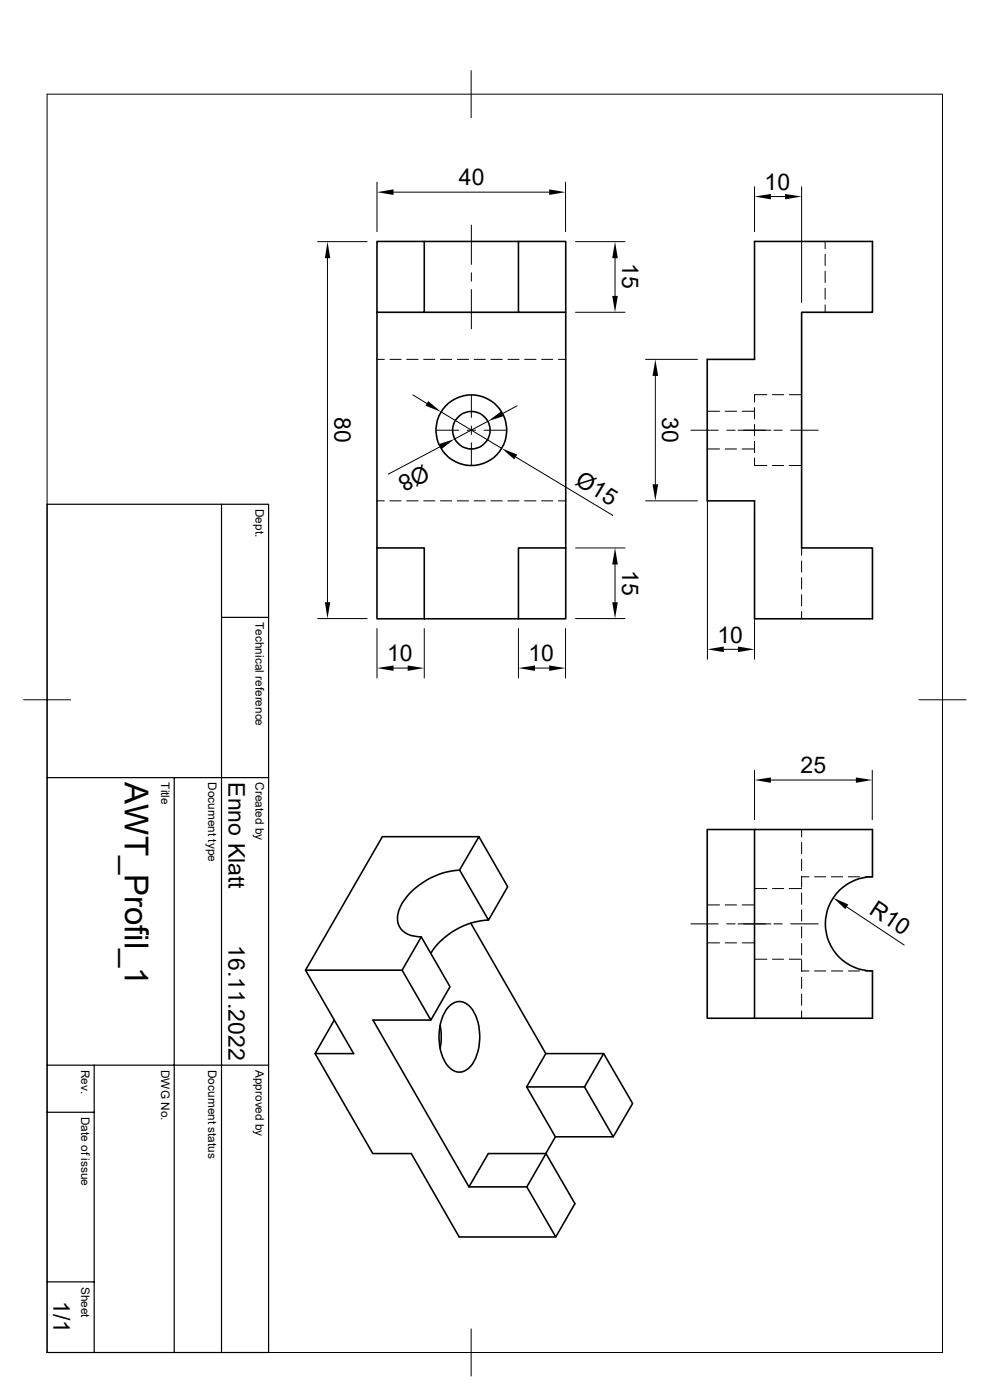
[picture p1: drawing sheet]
<svg xmlns="http://www.w3.org/2000/svg" width="210mm" height="297mm" viewBox="0 0 210 297" stroke-linecap="round" stroke-linejoin="round" font-family="sans-serif">
<g fill="none" stroke="#000" stroke-width=".21">
<path d="M10 20h189.9v266.9h-189.9zM99.9 15v10M80 38.7v10.4M120 38.7v10.4M160.1 39.6v9.5M170.1 39.6v24.6M67.4 51.3h10.5M69.5 54.8v73M83.5 40.8h33M100 47.8v8.3M100 57.9v1.7M122.1 51.3h10.5"/>
<path d="M130.5 54.8v8M163.5 41.7h3M175 51.2v1.6M175 54v2.3M175 57.5v2.4M80 76.2h1.5M82.7 76.2h2.4M86.3 76.2h2.4M89.9 76.2h2.3M93.4 76.2h2.4M97 76.2h2.4M100 61.4v8.4"/>
<path d="M100.6 76.2h2.4M104.1 76.2h2.5M107.7 76.2h2.4M111.3 76.2h2.4M114.9 76.2h2.4M118.4 76.2h1.6M122.1 66.3h10.5M136.9 76.2h11.1M139 79.8v22.9M150.1 78.4v61.5M175 61.1v2.4M175 64.7v1.6"/>
<path d="M87.6 83.8l3 1.8M92.5 91.3h4.8M93.3 94.8l-10.9 5.8M93.6 87.4l12.8 7.7M99.1 91.3h1.8M100 83.8v4.8M100 90.4v1.8M100 93.9v4.9M102.7 91.3h4.8M103.5 89.4l-7.1 3.7M109.4 96.9l20.6 12.4M109.7 86.1l-3.1 1.7"/>
<path d="M146.6 91.3h5.8M150 87.2h2.7M150 95.2h2.7M153.8 87.2h2.5M153.8 95.2h2.5M154.2 91.3h1.8M156.5 91.3h7M157.4 87.2h2.7M157.4 95.2h2.7M160.1 97.2v1.6h2.6M160.1 93.6v2.4M160.1 90v2.5"/>
<path d="M160.1 86.5v2.4M162.7 83.7h-2.6v1.6M163.9 98.8h2.3M163.9 83.7h2.3M164.2 91.3h1.7M167.4 98.8h2.7M167.4 83.7h2.7M167.7 91.3h5.9M80 106.3h1.5M82.7 106.3h2.4M86.3 106.3h2.4M89.9 106.3h2.3"/>
<path d="M93.4 106.3h2.4M97 106.3h2.4M100.6 106.3h2.4M104.1 106.3h2.5M107.7 106.3h2.4M111.3 106.3h2.4M114.9 106.3h2.4M118.4 106.3h1.6M122.1 116.2h10.5M130.5 119.8v8M136.9 106.3h11.1M160.1 108.4v31.5"/>
<path d="M170.1 116.2v1.6M170.1 119v2.4M67.4 131.2h10.5M80 133.3v10.5M90 133.3v10.5M110 133.3v10.5M120 133.3v10.5M122.1 131.2h10.5M153.5 137.8h3M170.1 122.6v2.4M170.1 126.2v2.3M170.1 129.7v1.6"/>
<path d="M5 148.5h10M83.5 141.7h3M113.5 141.7h3M194.9 148.5h10M160.1 163.4v10.5M163.5 165.5h18.1M170.1 176v1.5M170.1 178.7v2.4M185 163.4v10.5M146.6 196h5.8M150 192h2.7M153.8 192h2.5"/>
<path d="M154.2 196h1.8M156.5 196h7M157.4 192h2.7M160.1 188.5h2.6M163.9 188.5h2.3M164.2 196h1.7M167.4 188.5h2.7M167.7 196h5.9M170.1 182.3v2.4M170.1 185.9v2.4M170.1 189.4v2.5M170.1 193v2.4"/>
<path d="M170.1 196.6v2.4M170.1 186h1.5M172.8 186h2.4M176.4 186h2.4M179.6 192.4l12.2 8.1M180 186h2.3M183.5 186h1.6M150 200h2.7M153.8 200h2.5M157.4 200h2.7M160.1 203.5h2.6M163.9 203.5h2.3"/>
<path d="M167.4 203.5h2.7M170.1 200.2v2.4M170.1 203.8v2.3M170.1 207.3v2.4M170.1 210.9v2.4M170.1 214.5v1.5M170.1 206h1.5M172.8 206h2.4M176.4 206h2.4M180 206h2.3M183.5 206h1.6M99.9 281.9v10"/>
</g>
<g fill="none" stroke="#000" stroke-width=".34">
<path d="M80 51.2h10v15.1h-10zM90 51.2h20M110 51.2h10v15.1h-10zM160.1 51.2h25v15.1h-15v49.9h15v15.1h-25v-25h-10.1v-30.1h10.1zM80 66.3v49.9M90 66.3h20M120 66.3v49.9M80 116.2h10v15.1M80 116.2v15.1h10M110 116.2h10v15.1h-10zM90 131.3h20M101.6 177.5l6.1 10.6-4.1 7.1-6.1-10.6z"/>
<path d="M101.6 177.5h-20.5l-16.3 28.3 10.2 17.7h-8.2l4.1-7.1M150 176h10.1v40h-10.1zM160.1 176h25v10a10 10 0 0 0-10 10 10 10 0 0 0 10 10v10h-25M89.4 198.8l6.1 10.5-4.1 7.1-6.1-10.6zM97.5 184.6a15.4 15.4 0 0 0-12.6 7.8 4.2 4.2 0 0 0 .6 5.2 5.7 5.7 0 0 0 3.9 1.2M99.9 195.8l15.9 27.7M103.6 195.2a15.6 15.6 0 0 0-12.2 7.1M64.8 205.8h20.5M91.4 216.4h-12.3l20.4 35.4 4.1-7.1h12.2l-4 7.1h-12.3M93.4 217.6a13.9 13.9 0 0 1 0 4.8M95.1 213.7a2.9 2.9 0 0 1 4.7 0 11 11 0 0 1 0 12.5 2.9 2.9 0 0 1-4.7 0 11 11 0 0 1-1.4-10l1-2zM66.8 223.5l12.3 21.2h8.1l10.2 17.7h20.5"/>
<path d="M111.7 230.6l6.1 10.6h12.3l-6.1-10.6M115.8 223.5h12.3l-4.1 7.1h-12.3zM128.1 223.5l6.1 10.6-4.1 7.1M115.8 244.7l6.2 10.7-4.1 7-6.1-10.6M117.8 241.2l-2 3.5"/>
<circle cx="100" cy="91.3" r="7.5"/>
<circle cx="100" cy="91.3" r="4"/>
</g>
<path d="M10 107h47v179.9h-47zM47 107v179.9M47 131h10M10 165h47M37 165v121.9M10 236h10M10 226h47M20 226v60.9M10 271.9h10" fill="none" stroke="#000" stroke-width=".25"/>
<g fill="#000">
<path d="M69.5 51.3l.6 3.5h-1.2zM80 40.8l3.5-.6v1.2zM116.5 40.2l3.5 .6-3.5 .6zM130.5 51.3l.6 3.5h-1.2zM160.1 41.7l3.4-.6v1.2zM166.5 41.1l3.6 .6-3.6 .6zM129.9 62.8h1.2l-.6 3.5zM139 76.2l.6 3.6h-1.2zM90.8 85.1l2.8 2.3-3.3-1.3zM93.1 94.2l3.3-1.1-2.8 2.2zM103.5 89.4l2.8-2.2 .6 1.1zM106.4 95.1l3.3 1.3-.6 1.1z"/>
<path d="M130.5 116.2l.6 3.6h-1.2zM138.4 102.7h1.2l-.6 3.6zM68.9 127.8h1.2l-.6 3.4zM129.9 127.8h1.2l-.6 3.4zM150.1 137.8l3.4-.6v1.1zM156.5 137.2l3.6 .6-3.6 .5zM80 141.7l3.5-.5v1.1zM86.5 141.2l3.5 .5-3.5 .6zM110 141.7l3.5-.5v1.1zM116.5 141.2l3.5 .5-3.5 .6zM160.1 165.5l3.4-.6v1.2zM181.6 164.9l3.4 .6-3.4 .6z"/>
<path d="M176.7 190.5l3.3 1.4-.7 1z"/>
</g>
<text font-size="7" x="26.5" y="165.9" transform="rotate(90 26.5 165.9)">AWT_Profil_1</text>
<g font-size="4.9">
<text x="97.4" y="39.3">40</text>
<text x="162.2" y="40.3">10</text>
<text x="132" y="55.9" transform="rotate(90 132 55.9)">15</text>
<text x="70.9" y="88.6" transform="rotate(90 70.9 88.6)">80</text>
<text x="140.5" y="88.6" transform="rotate(90 140.5 88.6)">30</text>
<text x="89.9" y="98.3" transform="rotate(152 89.9 98.3)">Ø8</text>
<text x="121.8" y="102.6" transform="rotate(31 121.8 102.6)">Ø15</text>
<text x="132" y="120.9" transform="rotate(90 132 120.9)">15</text>
<text x="152.2" y="136.3">10</text>
<text x="82.1" y="140.3">10</text>
<text x="112.1" y="140.3">10</text>
<text x="48.5" y="165.9" transform="rotate(90 48.5 165.9)">Enno Klatt</text>
<text x="169.8" y="164">25</text>
<text x="184.2" y="193.7" transform="rotate(34 184.2 193.7)">R10</text>
<text x="48.5" y="200.5" transform="rotate(90 48.5 200.5)">16.11.2022</text>
<text x="11.3" y="276.1" transform="rotate(90 11.3 276.1)">1/1</text>
</g>
<g font-size="2.5">
<text x="54.2" y="108" transform="rotate(90 54.2 108)">Dept.</text>
<text x="54.2" y="132" transform="rotate(90 54.2 132)">Technical reference</text>
<text x="34.2" y="165.9" transform="rotate(90 34.2 165.9)">Title</text>
<text x="44.2" y="165.9" transform="rotate(90 44.2 165.9)">Document type</text>
<text x="54.2" y="165.9" transform="rotate(90 54.2 165.9)">Created by</text>
<text x="17.2" y="227" transform="rotate(90 17.2 227)">Rev.</text>
<text x="34.2" y="226.9" transform="rotate(90 34.2 226.9)">DWG No.</text>
<text x="44.2" y="226.9" transform="rotate(90 44.2 226.9)">Document status</text>
<text x="54.2" y="226.9" transform="rotate(90 54.2 226.9)">Approved by</text>
<text x="17.2" y="236.9" transform="rotate(90 17.2 236.9)">Date of issue</text>
<text x="17.2" y="273" transform="rotate(90 17.2 273)">Sheet</text>
</g>
</svg>
